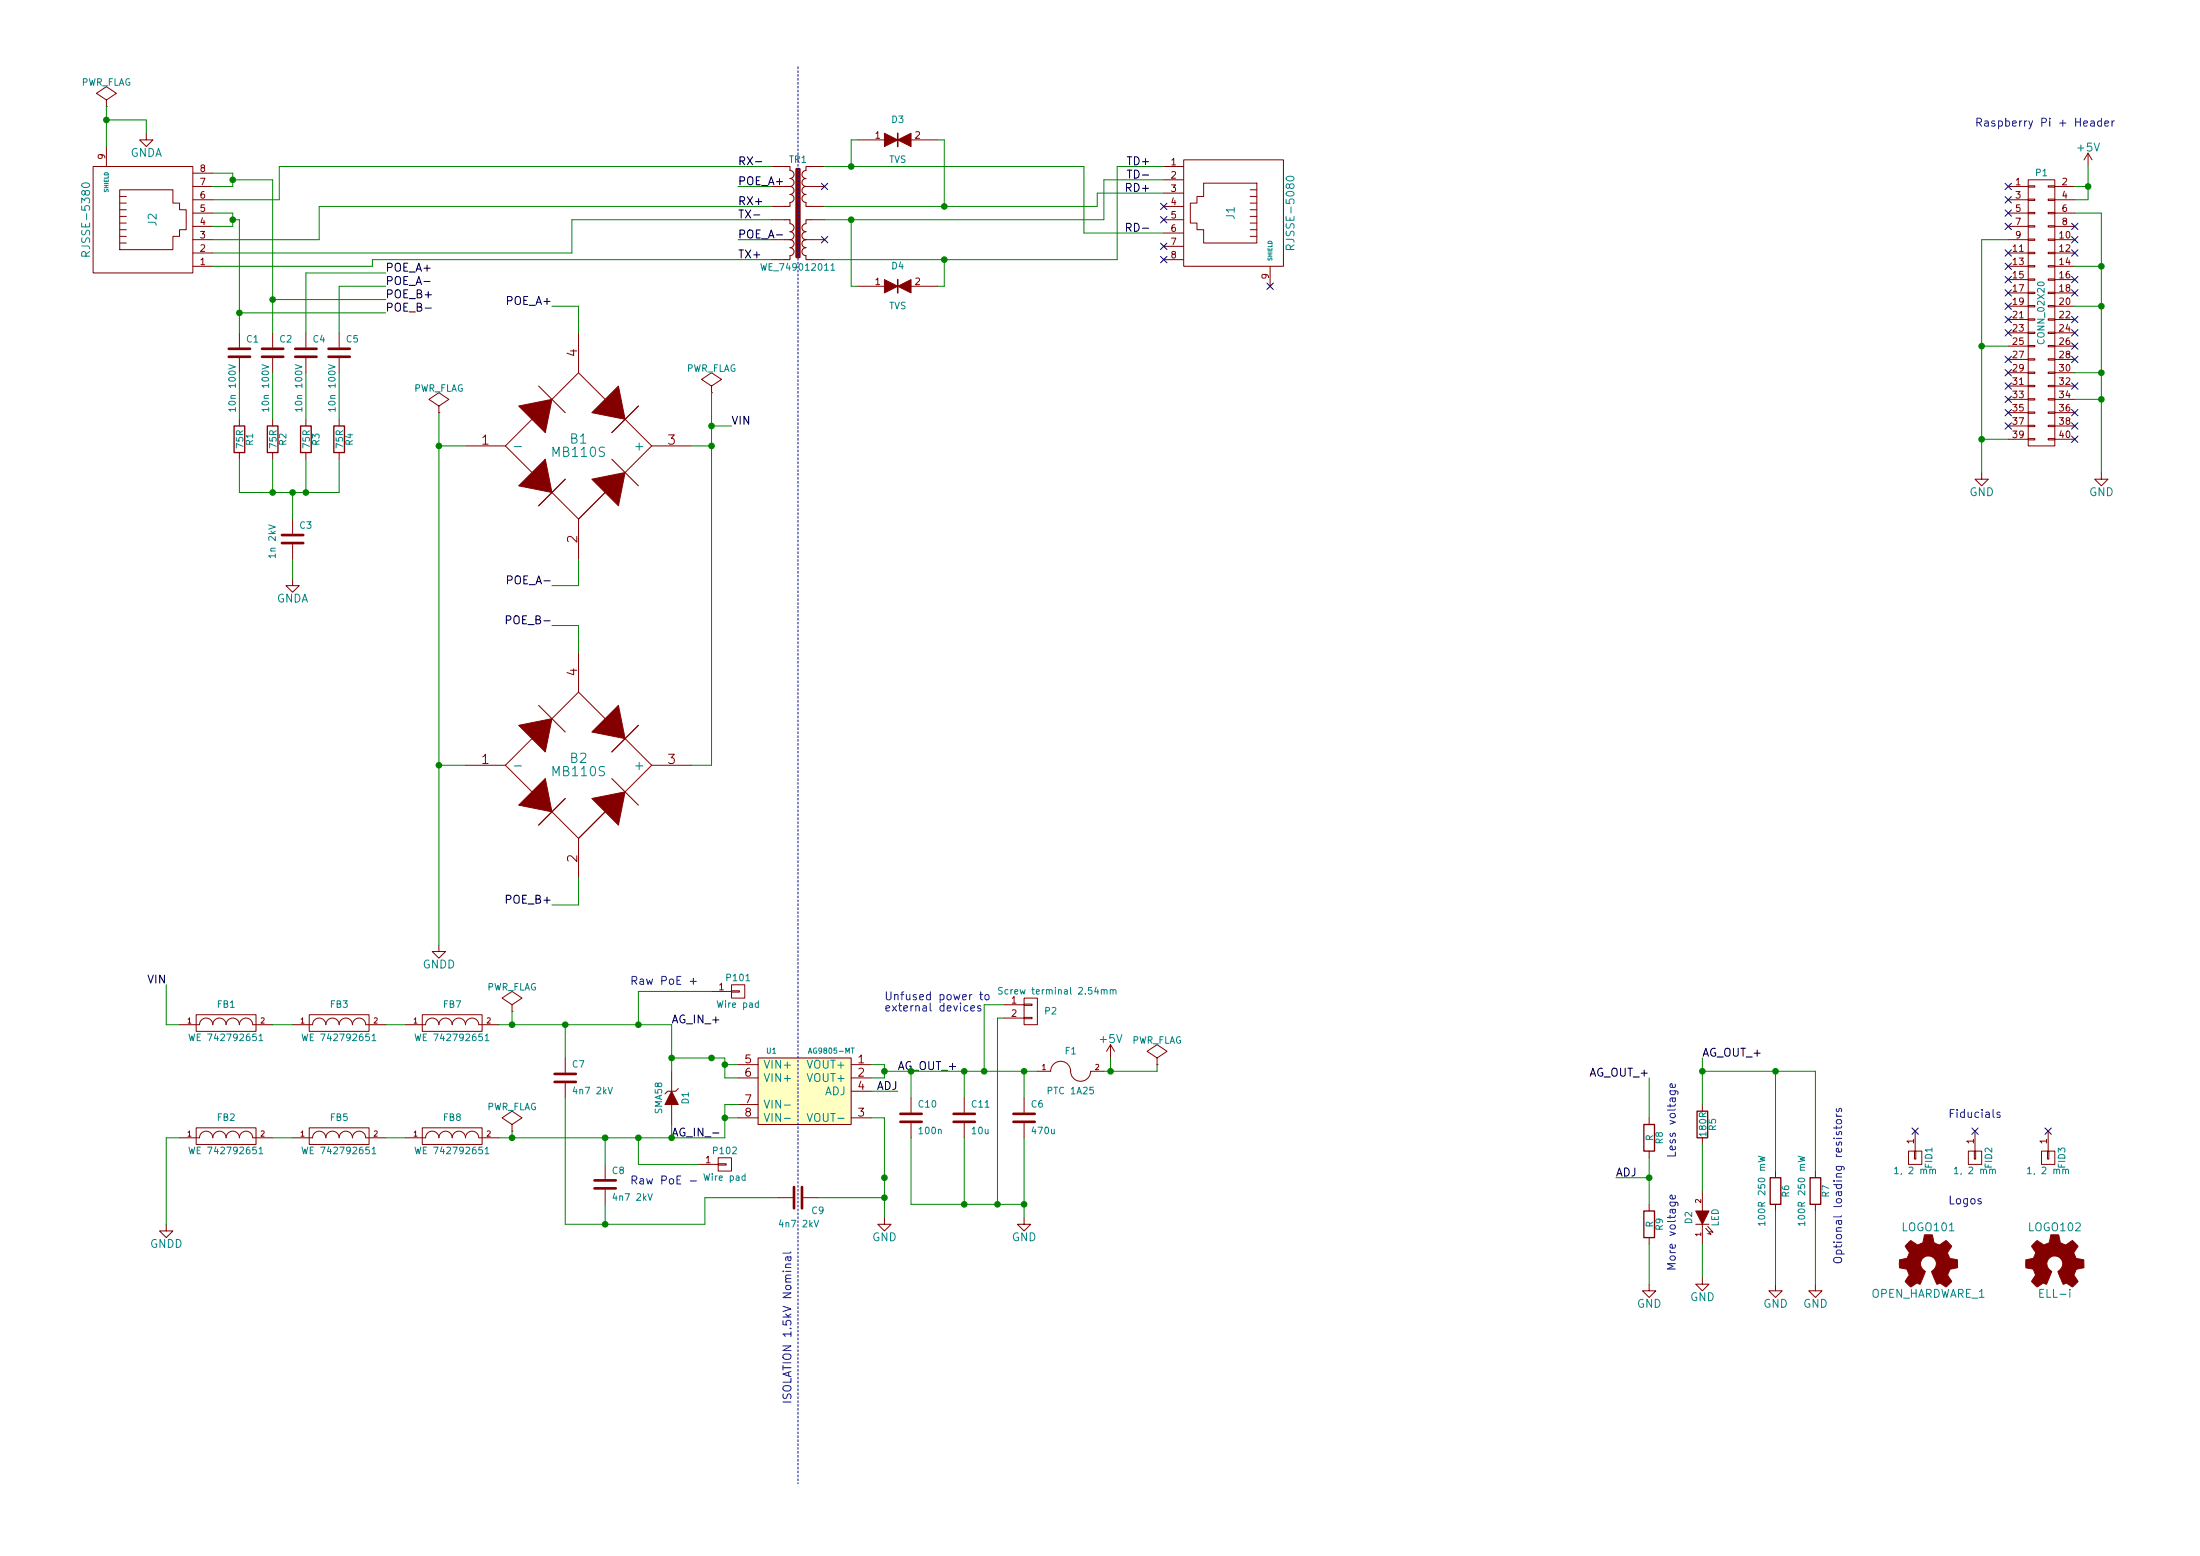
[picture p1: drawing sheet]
EESchema Schematic File Version 2
LIBS:conn
LIBS:device
LIBS:transf
LIBS:power
LIBS:dc-dc
LIBS:regul
LIBS:logo
LIBS:RasPoE-cache
EELAYER 25 0
EELAYER END
$Descr A3 16535 11693
encoding utf-8
Sheet 1 1
Title "RasPoE"
Date "2015-11-11"
Rev "14bec14"
Comp "ELL-i Open Source Co-operative"
Comment1 "support@ell-i.org"
Comment2 ""
Comment3 ""
Comment4 ""
$EndDescr
$Comp
L BRIDGE B1
U 1 1
P 4350 3350
F 0 "B1" H 4350 3400 70  0000 C CNN
F 1 "MB110S" H 4350 3300 70  0000 C CNN
F 2 "project_specific:TO-269AA" H 4350 3350 60  0001 C CNN
F 3 "" H 4350 3350 60  0000 C CNN
	1    4350 3350
	1    0    0    -1  
$EndComp
$Comp
L BRIDGE B2
U 1 1
P 4350 5750
F 0 "B2" H 4350 5800 70  0000 C CNN
F 1 "MB110S" H 4350 5700 70  0000 C CNN
F 2 "project_specific:TO-269AA" H 4350 5750 60  0001 C CNN
F 3 "" H 4350 5750 60  0000 C CNN
	1    4350 5750
	1    0    0    -1  
$EndComp
$Comp
L RJ45 J2
U 1 1
P 1150 1650
F 0 "J2" H 1150 1650 60  0000 C CNN
F 1 "RJSSE-5380" H 1150 2150 60  0000 C CNN
F 2 "project_specific:RJSSE-5380" H 1150 1650 60  0001 C CNN
F 3 "" H 1150 1650 60  0000 C CNN
	1    1150 1650
	0    -1   -1   0   
$EndComp
$Comp
L RJ45 J1
U 1 1
P 9200 1600
F 0 "J1" H 9200 1650 60  0000 C CNN
F 1 "RJSSE-5080" H 9200 2100 60  0000 C CNN
F 2 "project_specific:RJSSE-5380" H 9200 1600 60  0001 C CNN
F 3 "" H 9200 1600 60  0000 C CNN
	1    9200 1600
	0    1    1    0   
$EndComp
$Comp
L C C1
U 1 1
P 1800 2650
F 0 "C1" H 1850 2750 50  0000 L CNN
F 1 "10n 100V" V 1750 2200 50  0000 L CNN
F 2 "Resistors_SMD:R_0603_HandSoldering" H 1838 2500 30  0001 C CNN
F 3 "" H 1800 2650 60  0000 C CNN
	1    1800 2650
	1    0    0    -1  
$EndComp
$Comp
L C C2
U 1 1
P 2050 2650
F 0 "C2" H 2100 2750 50  0000 L CNN
F 1 "10n 100V" V 2000 2200 50  0000 L CNN
F 2 "Resistors_SMD:R_0603_HandSoldering" H 2088 2500 30  0001 C CNN
F 3 "" H 2050 2650 60  0000 C CNN
	1    2050 2650
	1    0    0    -1  
$EndComp
$Comp
L C C4
U 1 1
P 2300 2650
F 0 "C4" H 2350 2750 50  0000 L CNN
F 1 "10n 100V" V 2250 2200 50  0000 L CNN
F 2 "Resistors_SMD:R_0603_HandSoldering" H 2338 2500 30  0001 C CNN
F 3 "" H 2300 2650 60  0000 C CNN
	1    2300 2650
	1    0    0    -1  
$EndComp
$Comp
L C C5
U 1 1
P 2550 2650
F 0 "C5" H 2600 2750 50  0000 L CNN
F 1 "10n 100V" V 2500 2200 50  0000 L CNN
F 2 "Resistors_SMD:R_0603_HandSoldering" H 2588 2500 30  0001 C CNN
F 3 "" H 2550 2650 60  0000 C CNN
	1    2550 2650
	1    0    0    -1  
$EndComp
$Comp
L R R1
U 1 1
P 1800 3300
F 0 "R1" V 1880 3300 50  0000 C CNN
F 1 "75R" V 1807 3301 50  0000 C CNN
F 2 "Resistors_SMD:R_0603_HandSoldering" V 1730 3300 30  0001 C CNN
F 3 "" H 1800 3300 30  0000 C CNN
	1    1800 3300
	1    0    0    -1  
$EndComp
$Comp
L R R2
U 1 1
P 2050 3300
F 0 "R2" V 2130 3300 50  0000 C CNN
F 1 "75R" V 2057 3301 50  0000 C CNN
F 2 "Resistors_SMD:R_0603_HandSoldering" V 1980 3300 30  0001 C CNN
F 3 "" H 2050 3300 30  0000 C CNN
	1    2050 3300
	1    0    0    -1  
$EndComp
$Comp
L R R3
U 1 1
P 2300 3300
F 0 "R3" V 2380 3300 50  0000 C CNN
F 1 "75R" V 2307 3301 50  0000 C CNN
F 2 "Resistors_SMD:R_0603_HandSoldering" V 2230 3300 30  0001 C CNN
F 3 "" H 2300 3300 30  0000 C CNN
	1    2300 3300
	1    0    0    -1  
$EndComp
$Comp
L R R4
U 1 1
P 2550 3300
F 0 "R4" V 2630 3300 50  0000 C CNN
F 1 "75R" V 2557 3301 50  0000 C CNN
F 2 "Resistors_SMD:R_0603_HandSoldering" V 2480 3300 30  0001 C CNN
F 3 "" H 2550 3300 30  0000 C CNN
	1    2550 3300
	1    0    0    -1  
$EndComp
$Comp
L C C3
U 1 1
P 2200 4050
F 0 "C3" H 2250 4150 50  0000 L CNN
F 1 "1n 2kV" V 2050 3900 50  0000 L CNN
F 2 "Capacitors_SMD:C_1206_HandSoldering" H 2238 3900 30  0001 C CNN
F 3 "" H 2200 4050 60  0000 C CNN
	1    2200 4050
	1    0    0    -1  
$EndComp
$Comp
L GNDA #PWR01
U 1 1
P 2200 4350
F 0 "#PWR01" H 2200 4100 60  0001 C CNN
F 1 "GNDA" H 2200 4200 60  0000 C CNN
F 2 "" H 2200 4350 60  0000 C CNN
F 3 "" H 2200 4350 60  0000 C CNN
	1    2200 4350
	1    0    0    -1  
$EndComp
Text Label 2900 2250 0    60   ~ 0
POE_B+
Text Label 2900 2350 0    60   ~ 0
POE_B-
Text Label 2900 2050 0    60   ~ 0
POE_A+
Text Label 2900 2150 0    60   ~ 0
POE_A-
$Comp
L GNDD #PWR02
U 1 1
P 3300 7100
F 0 "#PWR02" H 3300 6850 60  0001 C CNN
F 1 "GNDD" H 3300 6950 60  0000 C CNN
F 2 "" H 3300 7100 60  0000 C CNN
F 3 "" H 3300 7100 60  0000 C CNN
	1    3300 7100
	1    0    0    -1  
$EndComp
Text Label 4150 2300 2    60   ~ 0
POE_A+
Text Label 4150 4400 2    60   ~ 0
POE_A-
Text Label 4150 6800 2    60   ~ 0
POE_B+
Text Label 4150 4700 2    60   ~ 0
POE_B-
Text Label 5500 3200 0    60   ~ 0
VIN
$Comp
L AG9800 U1
U 1 1
P 6050 8200
F 0 "U1" H 5800 8500 40  0000 C CNN
F 1 "AG9805-MT" H 6250 8500 40  0000 C CNN
F 2 "project_specific:AG9800" H 6050 8300 35  0001 C CIN
F 3 "" H 6050 8200 60  0000 C CNN
	1    6050 8200
	1    0    0    -1  
$EndComp
Text Label 1250 7400 2    60   ~ 0
VIN
$Comp
L C C6
U 1 1
P 7700 8400
F 0 "C6" H 7750 8500 50  0000 L CNN
F 1 "470u" H 7750 8300 50  0000 L CNN
F 2 "Capacitors_SMD:c_elec_10x10" H 7738 8250 30  0001 C CNN
F 3 "" H 7700 8400 60  0000 C CNN
	1    7700 8400
	1    0    0    -1  
$EndComp
$Comp
L GND #PWR03
U 1 1
P 6650 9150
F 0 "#PWR03" H 6650 8900 60  0001 C CNN
F 1 "GND" H 6650 9000 60  0000 C CNN
F 2 "" H 6650 9150 60  0000 C CNN
F 3 "" H 6650 9150 60  0000 C CNN
	1    6650 9150
	1    0    0    -1  
$EndComp
$Comp
L GND #PWR04
U 1 1
P 7700 9150
F 0 "#PWR04" H 7700 8900 60  0001 C CNN
F 1 "GND" H 7700 9000 60  0000 C CNN
F 2 "" H 7700 9150 60  0000 C CNN
F 3 "" H 7700 9150 60  0000 C CNN
	1    7700 9150
	1    0    0    -1  
$EndComp
Text Notes 14850 950  0    60   ~ 0
Raspberry Pi + Header
$Comp
L CONN_02X20 P1
U 1 1
P 15350 2350
F 0 "P1" H 15350 3400 50  0000 C CNN
F 1 "CONN_02X20" V 15350 2350 50  0000 C CNN
F 2 "Pin_Headers:Pin_Header_Straight_2x20" H 15350 1400 60  0001 C CNN
F 3 "" H 15350 1400 60  0000 C CNN
	1    15350 2350
	1    0    0    -1  
$EndComp
$Comp
L GND #PWR05
U 1 1
P 14900 3550
F 0 "#PWR05" H 14900 3300 60  0001 C CNN
F 1 "GND" H 14900 3400 60  0000 C CNN
F 2 "" H 14900 3550 60  0000 C CNN
F 3 "" H 14900 3550 60  0000 C CNN
	1    14900 3550
	1    0    0    -1  
$EndComp
$Comp
L GND #PWR06
U 1 1
P 15800 3550
F 0 "#PWR06" H 15800 3300 60  0001 C CNN
F 1 "GND" H 15800 3400 60  0000 C CNN
F 2 "" H 15800 3550 60  0000 C CNN
F 3 "" H 15800 3550 60  0000 C CNN
	1    15800 3550
	1    0    0    -1  
$EndComp
$Comp
L +5V #PWR07
U 1 1
P 15700 1250
F 0 "#PWR07" H 15700 1100 60  0001 C CNN
F 1 "+5V" H 15700 1390 60  0000 C CNN
F 2 "" H 15700 1250 60  0000 C CNN
F 3 "" H 15700 1250 60  0000 C CNN
	1    15700 1250
	1    0    0    -1  
$EndComp
$Comp
L +5V #PWR08
U 1 1
P 8350 7950
F 0 "#PWR08" H 8350 7800 60  0001 C CNN
F 1 "+5V" H 8350 8090 60  0000 C CNN
F 2 "" H 8350 7950 60  0000 C CNN
F 3 "" H 8350 7950 60  0000 C CNN
	1    8350 7950
	1    0    0    -1  
$EndComp
$Comp
L ZENER D1
U 1 1
P 5050 8250
F 0 "D1" H 5050 8350 50  0000 C CNN
F 1 "SMA58" H 5050 8150 50  0000 C CNN
F 2 "Diodes_SMD:Diode-SMA_Handsoldering" H 5050 8250 60  0001 C CNN
F 3 "" H 5050 8250 60  0000 C CNN
	1    5050 8250
	0    1    1    0   
$EndComp
$Comp
L FILTER FB3
U 1 1
P 2550 7700
F 0 "FB3" H 2550 7850 50  0000 C CNN
F 1 "WE 742792651" H 2550 7600 50  0000 C CNN
F 2 "Resistors_SMD:R_0603_HandSoldering" H 2550 7700 60  0001 C CNN
F 3 "" H 2550 7700 60  0000 C CNN
	1    2550 7700
	1    0    0    -1  
$EndComp
$Comp
L FILTER FB7
U 1 1
P 3400 7700
F 0 "FB7" H 3400 7850 50  0000 C CNN
F 1 "WE 742792651" H 3400 7600 50  0000 C CNN
F 2 "Resistors_SMD:R_0603_HandSoldering" H 3400 7700 60  0001 C CNN
F 3 "" H 3400 7700 60  0000 C CNN
	1    3400 7700
	1    0    0    -1  
$EndComp
$Comp
L FILTER FB1
U 1 1
P 1700 7700
F 0 "FB1" H 1700 7850 50  0000 C CNN
F 1 "WE 742792651" H 1700 7600 50  0000 C CNN
F 2 "Resistors_SMD:R_0603_HandSoldering" H 1700 7700 60  0001 C CNN
F 3 "" H 1700 7700 60  0000 C CNN
	1    1700 7700
	1    0    0    -1  
$EndComp
$Comp
L FILTER FB5
U 1 1
P 2550 8550
F 0 "FB5" H 2550 8700 50  0000 C CNN
F 1 "WE 742792651" H 2550 8450 50  0000 C CNN
F 2 "Resistors_SMD:R_0603_HandSoldering" H 2550 8550 60  0001 C CNN
F 3 "" H 2550 8550 60  0000 C CNN
	1    2550 8550
	1    0    0    -1  
$EndComp
$Comp
L FILTER FB8
U 1 1
P 3400 8550
F 0 "FB8" H 3400 8700 50  0000 C CNN
F 1 "WE 742792651" H 3400 8450 50  0000 C CNN
F 2 "Resistors_SMD:R_0603_HandSoldering" H 3400 8550 60  0001 C CNN
F 3 "" H 3400 8550 60  0000 C CNN
	1    3400 8550
	1    0    0    -1  
$EndComp
$Comp
L FILTER FB2
U 1 1
P 1700 8550
F 0 "FB2" H 1700 8700 50  0000 C CNN
F 1 "WE 742792651" H 1700 8450 50  0000 C CNN
F 2 "Resistors_SMD:R_0603_HandSoldering" H 1700 8550 60  0001 C CNN
F 3 "" H 1700 8550 60  0000 C CNN
	1    1700 8550
	1    0    0    -1  
$EndComp
$Comp
L C C7
U 1 1
P 4250 8100
F 0 "C7" H 4300 8200 50  0000 L CNN
F 1 "4n7 2kV" H 4300 8000 50  0000 L CNN
F 2 "Capacitors_SMD:C_1812_HandSoldering" H 4288 7950 30  0001 C CNN
F 3 "" H 4250 8100 60  0000 C CNN
	1    4250 8100
	1    0    0    -1  
$EndComp
$Comp
L C C8
U 1 1
P 4550 8900
F 0 "C8" H 4600 9000 50  0000 L CNN
F 1 "4n7 2kV" H 4600 8800 50  0000 L CNN
F 2 "Capacitors_SMD:C_1812_HandSoldering" H 4588 8750 30  0001 C CNN
F 3 "" H 4550 8900 60  0000 C CNN
	1    4550 8900
	1    0    0    -1  
$EndComp
$Comp
L C C9
U 1 1
P 6000 9000
F 0 "C9" V 6100 9100 50  0000 L CNN
F 1 "4n7 2kV" V 6200 8850 50  0000 L CNN
F 2 "Capacitors_SMD:C_1812_HandSoldering" H 6038 8850 30  0001 C CNN
F 3 "" H 6000 9000 60  0000 C CNN
	1    6000 9000
	0    1    1    0   
$EndComp
$Comp
L C C10
U 1 1
P 6850 8400
F 0 "C10" H 6900 8500 50  0000 L CNN
F 1 "100n" H 6900 8300 50  0000 L CNN
F 2 "Resistors_SMD:R_0603_HandSoldering" H 6888 8250 30  0001 C CNN
F 3 "" H 6850 8400 60  0000 C CNN
	1    6850 8400
	1    0    0    -1  
$EndComp
$Comp
L C C11
U 1 1
P 7250 8400
F 0 "C11" H 7300 8500 50  0000 L CNN
F 1 "10u" H 7300 8300 50  0000 L CNN
F 2 "Resistors_SMD:R_0603_HandSoldering" H 7288 8250 30  0001 C CNN
F 3 "" H 7250 8400 60  0000 C CNN
	1    7250 8400
	1    0    0    -1  
$EndComp
$Comp
L FUSE F1
U 1 1
P 8050 8050
F 0 "F1" H 8050 8200 50  0000 C CNN
F 1 "PTC 1A25" H 8050 7900 50  0000 C CNN
F 2 "Resistors_SMD:R_1812" H 8050 8050 60  0001 C CNN
F 3 "" H 8050 8050 60  0000 C CNN
	1    8050 8050
	1    0    0    -1  
$EndComp
$Comp
L LED D2
U 1 1
P 12800 9150
F 0 "D2" H 12800 9250 50  0000 C CNN
F 1 "LED" H 12800 9050 50  0000 C CNN
F 2 "Resistors_SMD:R_0603_HandSoldering" H 12800 9150 60  0001 C CNN
F 3 "" H 12800 9150 60  0000 C CNN
	1    12800 9150
	0    -1   -1   0   
$EndComp
$Comp
L R R5
U 1 1
P 12800 8450
F 0 "R5" V 12880 8450 50  0000 C CNN
F 1 "180R" V 12807 8451 50  0000 C CNN
F 2 "Resistors_SMD:R_0603_HandSoldering" V 12730 8450 30  0001 C CNN
F 3 "" H 12800 8450 30  0000 C CNN
	1    12800 8450
	1    0    0    -1  
$EndComp
$Comp
L GND #PWR09
U 1 1
P 12800 9600
F 0 "#PWR09" H 12800 9350 60  0001 C CNN
F 1 "GND" H 12800 9450 60  0000 C CNN
F 2 "" H 12800 9600 60  0000 C CNN
F 3 "" H 12800 9600 60  0000 C CNN
	1    12800 9600
	1    0    0    -1  
$EndComp
$Comp
L R R6
U 1 1
P 13350 8950
F 0 "R6" V 13430 8950 50  0000 C CNN
F 1 "100R 250 mW" V 13250 8950 50  0000 C CNN
F 2 "Resistors_SMD:R_0603_HandSoldering" V 13280 8950 30  0001 C CNN
F 3 "" H 13350 8950 30  0000 C CNN
	1    13350 8950
	1    0    0    -1  
$EndComp
$Comp
L R R7
U 1 1
P 13650 8950
F 0 "R7" V 13730 8950 50  0000 C CNN
F 1 "100R 250 mW" V 13550 8950 50  0000 C CNN
F 2 "Resistors_SMD:R_0603_HandSoldering" V 13580 8950 30  0001 C CNN
F 3 "" H 13650 8950 30  0000 C CNN
	1    13650 8950
	1    0    0    -1  
$EndComp
$Comp
L GND #PWR010
U 1 1
P 13350 9650
F 0 "#PWR010" H 13350 9400 60  0001 C CNN
F 1 "GND" H 13350 9500 60  0000 C CNN
F 2 "" H 13350 9650 60  0000 C CNN
F 3 "" H 13350 9650 60  0000 C CNN
	1    13350 9650
	1    0    0    -1  
$EndComp
$Comp
L GND #PWR011
U 1 1
P 13650 9650
F 0 "#PWR011" H 13650 9400 60  0001 C CNN
F 1 "GND" H 13650 9500 60  0000 C CNN
F 2 "" H 13650 9650 60  0000 C CNN
F 3 "" H 13650 9650 60  0000 C CNN
	1    13650 9650
	1    0    0    -1  
$EndComp
Text Notes 13850 9500 1    60   ~ 0
Optional loading resistors
$Comp
L GNDA #PWR012
U 1 1
P 1100 1000
F 0 "#PWR012" H 1100 750 60  0001 C CNN
F 1 "GNDA" H 1100 850 60  0000 C CNN
F 2 "" H 1100 1000 60  0000 C CNN
F 3 "" H 1100 1000 60  0000 C CNN
	1    1100 1000
	1    0    0    -1  
$EndComp
$Comp
L GNDD #PWR013
U 1 1
P 1250 9200
F 0 "#PWR013" H 1250 8950 60  0001 C CNN
F 1 "GNDD" H 1250 9050 60  0000 C CNN
F 2 "" H 1250 9200 60  0000 C CNN
F 3 "" H 1250 9200 60  0000 C CNN
	1    1250 9200
	1    0    0    -1  
$EndComp
NoConn ~ 8750 1950
NoConn ~ 8750 1850
NoConn ~ 8750 1650
NoConn ~ 8750 1550
$Comp
L TRANSFORMER_ETHERNET TR1
U 1 1
P 6000 1600
F 0 "TR1" H 6000 2000 50  0000 C CNN
F 1 "WE_749012011" H 6000 1190 50  0000 C CNN
F 2 "project_specific:WE_749012011" H 6000 1600 60  0001 C CNN
F 3 "" H 6000 1600 60  0000 C CNN
	1    6000 1600
	1    0    0    -1  
$EndComp
Text Label 5550 1950 0    60   ~ 0
TX+
Text Label 5550 1650 0    60   ~ 0
TX-
Text Label 5550 1550 0    60   ~ 0
RX+
Text Label 5550 1250 0    60   ~ 0
RX-
Text Label 8650 1750 2    60   ~ 0
RD-
Text Label 8650 1450 2    60   ~ 0
RD+
Text Label 8650 1350 2    60   ~ 0
TD-
Text Label 8650 1250 2    60   ~ 0
TD+
Text Label 5050 7700 0    60   ~ 0
AG_IN_+
Text Label 5050 8550 0    60   ~ 0
AG_IN_-
Text Label 6750 8050 0    60   ~ 0
AG_OUT_+
Text Label 12800 7950 0    60   ~ 0
AG_OUT_+
$Comp
L CONN_01X01 P101
U 1 1
P 5550 7450
F 0 "P101" H 5550 7550 50  0000 C CNN
F 1 "Wire pad" H 5550 7350 50  0000 C CNN
F 2 "Pin_Headers:Pin_Header_Straight_1x01" H 5550 7450 60  0001 C CNN
F 3 "" H 5550 7450 60  0000 C CNN
	1    5550 7450
	1    0    0    -1  
$EndComp
$Comp
L CONN_01X01 P102
U 1 1
P 5450 8750
F 0 "P102" H 5450 8850 50  0000 C CNN
F 1 "Wire pad" H 5450 8650 50  0000 C CNN
F 2 "Pin_Headers:Pin_Header_Straight_1x01" H 5450 8750 60  0001 C CNN
F 3 "" H 5450 8750 60  0000 C CNN
	1    5450 8750
	1    0    0    -1  
$EndComp
$Comp
L OPEN_HARDWARE_1 LOGO101
U 1 1
P 14500 9500
F 0 "LOGO101" H 14500 9775 60  0000 C CNN
F 1 "OPEN_HARDWARE_1" H 14500 9275 60  0000 C CNN
F 2 "Symbols:Symbol_OSHW-Logo_SilkScreen" H 14500 9500 60  0001 C CNN
F 3 "" H 14500 9500 60  0000 C CNN
	1    14500 9500
	1    0    0    -1  
$EndComp
$Comp
L OPEN_HARDWARE_1 LOGO102
U 1 1
P 15450 9500
F 0 "LOGO102" H 15450 9775 60  0000 C CNN
F 1 "ELL-i" H 15450 9275 60  0000 C CNN
F 2 "logos:ELL-i_large" H 15450 9500 60  0001 C CNN
F 3 "" H 15450 9500 60  0000 C CNN
	1    15450 9500
	1    0    0    -1  
$EndComp
$Comp
L CONN_01X01 FID2
U 1 1
P 14850 8700
F 0 "FID2" H 14850 8800 50  0000 C CNN
F 1 "1, 2 mm" V 14950 8700 50  0000 C CNN
F 2 "project_specific:Fiducial_2mm_dia" H 14850 8700 60  0001 C CNN
F 3 "" H 14850 8700 60  0000 C CNN
	1    14850 8700
	0    1    1    0   
$EndComp
$Comp
L CONN_01X01 FID3
U 1 1
P 15400 8700
F 0 "FID3" H 15400 8800 50  0000 C CNN
F 1 "1, 2 mm" V 15500 8700 50  0000 C CNN
F 2 "project_specific:Fiducial_2mm_dia" H 15400 8700 60  0001 C CNN
F 3 "" H 15400 8700 60  0000 C CNN
	1    15400 8700
	0    1    1    0   
$EndComp
$Comp
L CONN_01X01 FID1
U 1 1
P 14400 8700
F 0 "FID1" H 14400 8800 50  0000 C CNN
F 1 "1, 2 mm" V 14500 8700 50  0000 C CNN
F 2 "project_specific:Fiducial_2mm_dia" H 14400 8700 60  0001 C CNN
F 3 "" H 14400 8700 60  0000 C CNN
	1    14400 8700
	0    1    1    0   
$EndComp
Text Notes 14650 8400 0    60   ~ 0
Fiducials
Text Notes 14650 9050 0    60   ~ 0
Logos
$Comp
L CONN_01X02 P2
U 1 1
P 7750 7600
F 0 "P2" H 7900 7600 50  0000 C CNN
F 1 "Screw terminal 2.54mm" H 7950 7750 50  0000 C CNN
F 2 "Pin_Headers:Pin_Header_Straight_1x02" H 7750 7600 60  0001 C CNN
F 3 "" H 7750 7600 60  0000 C CNN
	1    7750 7600
	1    0    0    -1  
$EndComp
Text Notes 6650 7600 0    60   ~ 0
Unfused power to \nexternal devices
Text Label 6750 8200 2    60   ~ 0
ADJ
Text Notes 5250 7400 2    60   ~ 0
Raw PoE +
Text Notes 5250 8900 2    60   ~ 0
Raw PoE -
$Comp
L TVS D3
U 1 1
P 6750 1050
F 0 "D3" H 6750 1200 50  0000 C CNN
F 1 "TVS" H 6750 900 50  0000 C CNN
F 2 "Diodes_SMD:SOD-323" H 6750 1050 60  0001 C CNN
F 3 "" H 6750 1050 60  0000 C CNN
	1    6750 1050
	1    0    0    -1  
$EndComp
$Comp
L TVS D4
U 1 1
P 6750 2150
F 0 "D4" H 6750 2300 50  0000 C CNN
F 1 "TVS" H 6750 2000 50  0000 C CNN
F 2 "Diodes_SMD:SOD-323" H 6750 2150 60  0001 C CNN
F 3 "" H 6750 2150 60  0000 C CNN
	1    6750 2150
	1    0    0    -1  
$EndComp
$Comp
L R R8
U 1 1
P 12400 8550
F 0 "R8" V 12480 8550 50  0000 C CNN
F 1 "R" V 12407 8551 50  0000 C CNN
F 2 "Resistors_SMD:R_0603_HandSoldering" V 12330 8550 30  0001 C CNN
F 3 "" H 12400 8550 30  0000 C CNN
	1    12400 8550
	1    0    0    -1  
$EndComp
$Comp
L R R9
U 1 1
P 12400 9200
F 0 "R9" V 12480 9200 50  0000 C CNN
F 1 "R" V 12407 9201 50  0000 C CNN
F 2 "Resistors_SMD:R_0603_HandSoldering" V 12330 9200 30  0001 C CNN
F 3 "" H 12400 9200 30  0000 C CNN
	1    12400 9200
	1    0    0    -1  
$EndComp
$Comp
L GND #PWR014
U 1 1
P 12400 9650
F 0 "#PWR014" H 12400 9400 60  0001 C CNN
F 1 "GND" H 12400 9500 60  0000 C CNN
F 2 "" H 12400 9650 60  0000 C CNN
F 3 "" H 12400 9650 60  0000 C CNN
	1    12400 9650
	1    0    0    -1  
$EndComp
Text Label 12400 8100 2    60   ~ 0
AG_OUT_+
Text Label 12150 8850 0    60   ~ 0
ADJ
Text Notes 12600 9550 1    60   ~ 0
More voltage
Text Notes 12600 8700 1    60   ~ 0
Less voltage
Text Notes 5950 9400 3    60   ~ 0
ISOLATION 1.5kV Nominal
NoConn ~ 15400 8500
NoConn ~ 14850 8500
NoConn ~ 14400 8500
$Comp
L PWR_FLAG #FLG015
U 1 1
P 3300 3100
F 0 "#FLG015" H 3300 3195 50  0001 C CNN
F 1 "PWR_FLAG" H 3300 3280 50  0000 C CNN
F 2 "" H 3300 3100 60  0000 C CNN
F 3 "" H 3300 3100 60  0000 C CNN
	1    3300 3100
	1    0    0    -1  
$EndComp
$Comp
L PWR_FLAG #FLG016
U 1 1
P 5350 2950
F 0 "#FLG016" H 5350 3045 50  0001 C CNN
F 1 "PWR_FLAG" H 5350 3130 50  0000 C CNN
F 2 "" H 5350 2950 60  0000 C CNN
F 3 "" H 5350 2950 60  0000 C CNN
	1    5350 2950
	1    0    0    -1  
$EndComp
$Comp
L PWR_FLAG #FLG017
U 1 1
P 8700 8000
F 0 "#FLG017" H 8700 8095 50  0001 C CNN
F 1 "PWR_FLAG" H 8700 8180 50  0000 C CNN
F 2 "" H 8700 8000 60  0000 C CNN
F 3 "" H 8700 8000 60  0000 C CNN
	1    8700 8000
	1    0    0    -1  
$EndComp
$Comp
L PWR_FLAG #FLG018
U 1 1
P 800 800
F 0 "#FLG018" H 800 895 50  0001 C CNN
F 1 "PWR_FLAG" H 800 980 50  0000 C CNN
F 2 "" H 800 800 60  0000 C CNN
F 3 "" H 800 800 60  0000 C CNN
	1    800  800 
	1    0    0    -1  
$EndComp
NoConn ~ 15100 1400
NoConn ~ 15100 1500
NoConn ~ 15100 1600
NoConn ~ 15100 1700
NoConn ~ 15600 1700
NoConn ~ 15600 1800
NoConn ~ 15600 1900
NoConn ~ 15100 1900
NoConn ~ 15100 2000
NoConn ~ 15100 2100
NoConn ~ 15100 2200
NoConn ~ 15600 2100
NoConn ~ 15600 2200
NoConn ~ 15100 2300
NoConn ~ 15100 2400
NoConn ~ 15100 2500
NoConn ~ 15600 2400
NoConn ~ 15600 2500
NoConn ~ 15600 2600
NoConn ~ 15600 2700
NoConn ~ 15100 2700
NoConn ~ 15100 2800
NoConn ~ 15100 2900
NoConn ~ 15100 3000
NoConn ~ 15100 3100
NoConn ~ 15100 3200
NoConn ~ 15600 2900
NoConn ~ 15600 3100
NoConn ~ 15600 3200
NoConn ~ 15600 3300
$Comp
L PWR_FLAG #FLG019
U 1 1
P 3850 7600
F 0 "#FLG019" H 3850 7695 50  0001 C CNN
F 1 "PWR_FLAG" H 3850 7780 50  0000 C CNN
F 2 "" H 3850 7600 60  0000 C CNN
F 3 "" H 3850 7600 60  0000 C CNN
	1    3850 7600
	1    0    0    -1  
$EndComp
$Comp
L PWR_FLAG #FLG020
U 1 1
P 3850 8500
F 0 "#FLG020" H 3850 8595 50  0001 C CNN
F 1 "PWR_FLAG" H 3850 8680 50  0000 C CNN
F 2 "" H 3850 8500 60  0000 C CNN
F 3 "" H 3850 8500 60  0000 C CNN
	1    3850 8500
	1    0    0    -1  
$EndComp
Wire Wire Line
	1600 2000 2800 2000
Wire Wire Line
	1600 1900 4300 1900
Wire Wire Line
	1600 1800 2400 1800
Wire Wire Line
	2100 1500 1600 1500
Wire Wire Line
	1750 1400 1600 1400
Wire Wire Line
	1600 1300 1750 1300
Wire Wire Line
	1750 1300 1750 1400
Wire Wire Line
	1750 1350 2050 1350
Connection ~ 1750 1350
Wire Wire Line
	1600 1600 1750 1600
Wire Wire Line
	1750 1600 1750 1700
Wire Wire Line
	1750 1700 1600 1700
Wire Wire Line
	1750 1650 1800 1650
Wire Wire Line
	1800 1650 1800 2500
Connection ~ 1750 1650
Wire Wire Line
	2050 1350 2050 2500
Wire Wire Line
	1800 2800 1800 3150
Wire Wire Line
	2050 2800 2050 3150
Wire Wire Line
	2300 2800 2300 3150
Wire Wire Line
	2550 2800 2550 3150
Wire Wire Line
	1800 3450 1800 3700
Wire Wire Line
	1800 3700 2550 3700
Wire Wire Line
	2550 3700 2550 3450
Wire Wire Line
	2300 3450 2300 3700
Connection ~ 2300 3700
Wire Wire Line
	2050 3450 2050 3700
Connection ~ 2050 3700
Wire Wire Line
	2200 3700 2200 3900
Connection ~ 2200 3700
Wire Wire Line
	2200 4200 2200 4350
Wire Wire Line
	2050 2250 2900 2250
Connection ~ 2050 2250
Wire Wire Line
	1800 2350 2900 2350
Connection ~ 1800 2350
Wire Wire Line
	4350 2500 4350 2300
Wire Wire Line
	4350 2300 4150 2300
Wire Wire Line
	4350 4200 4350 4400
Wire Wire Line
	4350 4400 4150 4400
Wire Wire Line
	4350 4900 4350 4700
Wire Wire Line
	4350 4700 4150 4700
Wire Wire Line
	4350 6600 4350 6800
Wire Wire Line
	4350 6800 4150 6800
Wire Wire Line
	3500 3350 3300 3350
Wire Wire Line
	3300 3100 3300 7100
Wire Wire Line
	3300 5750 3500 5750
Connection ~ 3300 5750
Wire Wire Line
	5350 5750 5200 5750
Wire Wire Line
	5350 2950 5350 5750
Wire Wire Line
	5200 3350 5350 3350
Connection ~ 5350 3350
Wire Wire Line
	5350 3200 5500 3200
Wire Wire Line
	5450 8100 5550 8100
Wire Wire Line
	5450 7950 5450 8100
Wire Wire Line
	5050 7950 5450 7950
Wire Wire Line
	5550 8000 5450 8000
Connection ~ 5450 8000
Wire Wire Line
	5550 8300 5450 8300
Wire Wire Line
	5450 8300 5450 8550
Wire Wire Line
	5550 8400 5450 8400
Connection ~ 5450 8400
Wire Wire Line
	6650 8100 6550 8100
Wire Wire Line
	6550 8000 6650 8000
Wire Wire Line
	6650 8050 7800 8050
Wire Wire Line
	7700 8050 7700 8250
Connection ~ 6650 8050
Wire Wire Line
	6550 8400 6650 8400
Wire Wire Line
	6650 8400 6650 9150
Wire Wire Line
	7700 8550 7700 9150
Wire Wire Line
	15600 1400 15700 1400
Wire Wire Line
	15700 1250 15700 1500
Wire Wire Line
	15700 1500 15600 1500
Connection ~ 15700 1400
Wire Wire Line
	14900 1800 15100 1800
Wire Wire Line
	14900 1800 14900 3550
Wire Wire Line
	15100 3300 14900 3300
Connection ~ 14900 3300
Wire Wire Line
	15100 2600 14900 2600
Connection ~ 14900 2600
Wire Wire Line
	15600 1600 15800 1600
Wire Wire Line
	15800 1600 15800 3550
Wire Wire Line
	15600 2000 15800 2000
Connection ~ 15800 2000
Wire Wire Line
	15600 2300 15800 2300
Connection ~ 15800 2300
Wire Wire Line
	15600 2800 15800 2800
Connection ~ 15800 2800
Wire Wire Line
	15600 3000 15800 3000
Connection ~ 15800 3000
Wire Wire Line
	5050 7700 5050 8050
Wire Wire Line
	5050 8550 5050 8450
Connection ~ 5350 7950
Wire Wire Line
	1250 7700 1350 7700
Wire Wire Line
	2050 7700 2200 7700
Wire Wire Line
	2900 7700 3050 7700
Wire Wire Line
	3750 7700 5050 7700
Wire Wire Line
	1250 8550 1350 8550
Wire Wire Line
	2050 8550 2200 8550
Wire Wire Line
	2900 8550 3050 8550
Wire Wire Line
	1250 8550 1250 9200
Wire Wire Line
	5450 8550 3750 8550
Connection ~ 5050 7950
Wire Wire Line
	4250 7700 4250 7950
Connection ~ 4250 7700
Connection ~ 5050 8550
Wire Wire Line
	4250 8250 4250 9200
Wire Wire Line
	4250 9200 5300 9200
Wire Wire Line
	5300 9200 5300 9000
Wire Wire Line
	5300 9000 5850 9000
Wire Wire Line
	6150 9000 6650 9000
Connection ~ 6650 9000
Wire Wire Line
	4550 9050 4550 9200
Connection ~ 4550 9200
Wire Wire Line
	7250 8050 7250 8250
Connection ~ 7250 8050
Wire Wire Line
	6850 8050 6850 8250
Connection ~ 6850 8050
Wire Wire Line
	7250 8550 7250 9050
Wire Wire Line
	6850 9050 7700 9050
Connection ~ 7700 9050
Wire Wire Line
	6850 8550 6850 9050
Connection ~ 7250 9050
Connection ~ 7700 8050
Wire Wire Line
	8300 8050 8700 8050
Wire Wire Line
	8350 8050 8350 7950
Wire Wire Line
	12800 7950 12800 8300
Wire Wire Line
	12800 8600 12800 8950
Wire Wire Line
	12800 9350 12800 9600
Wire Wire Line
	12800 8050 13650 8050
Wire Wire Line
	13350 8050 13350 8800
Connection ~ 12800 8050
Wire Wire Line
	13650 8050 13650 8800
Connection ~ 13350 8050
Wire Wire Line
	13350 9100 13350 9650
Wire Wire Line
	13650 9100 13650 9650
Wire Wire Line
	800  800  800  1100
Wire Wire Line
	800  900  1100 900 
Wire Wire Line
	1100 900  1100 1000
Wire Wire Line
	4550 8550 4550 8750
Connection ~ 4550 8550
Wire Wire Line
	5350 7450 4800 7450
Wire Wire Line
	4800 7450 4800 7700
Connection ~ 4800 7700
Wire Wire Line
	5250 8750 4800 8750
Wire Wire Line
	1250 7400 1250 7700
Wire Wire Line
	4800 8750 4800 8550
Connection ~ 4800 8550
Wire Wire Line
	7550 7650 7500 7650
Wire Wire Line
	7500 7650 7500 9050
Connection ~ 7500 9050
Wire Wire Line
	7400 8050 7400 7550
Wire Wire Line
	7400 7550 7550 7550
Connection ~ 7400 8050
Wire Wire Line
	6750 8200 6550 8200
Wire Wire Line
	7100 1050 7050 1050
Wire Wire Line
	6450 1050 6400 1050
Wire Wire Line
	12400 8700 12400 9050
Wire Wire Line
	12400 8850 12150 8850
Connection ~ 12400 8850
Wire Wire Line
	12400 9350 12400 9650
Wire Wire Line
	2550 2150 2550 2500
Wire Wire Line
	2300 2050 2300 2500
Connection ~ 5350 3200
Connection ~ 3300 3350
Connection ~ 6650 8850
Wire Wire Line
	8700 8050 8700 8000
Connection ~ 8350 8050
Wire Wire Line
	6650 8000 6650 8100
Wire Wire Line
	12400 8400 12400 8100
Connection ~ 800  900 
Wire Wire Line
	3850 7600 3850 7700
Connection ~ 3850 7700
Wire Wire Line
	3850 8500 3850 8550
Connection ~ 3850 8550
Wire Wire Line
	2100 1250 5800 1250
Wire Wire Line
	2800 1950 5800 1950
Wire Wire Line
	2800 2000 2800 1950
Wire Wire Line
	4300 1900 4300 1650
Wire Wire Line
	4300 1650 5800 1650
Wire Wire Line
	2400 1550 5800 1550
Wire Wire Line
	2400 1800 2400 1550
Wire Wire Line
	2100 1250 2100 1500
Wire Wire Line
	2300 2050 2900 2050
Wire Wire Line
	2550 2150 2900 2150
Wire Wire Line
	5800 1400 5550 1400
Wire Wire Line
	5800 1800 5550 1800
Text Label 5550 1400 0    60   ~ 0
POE_A+
Text Label 5550 1800 0    60   ~ 0
POE_A-
NoConn ~ 9550 2150
NoConn ~ 6200 1400
NoConn ~ 6200 1800
Wire Wire Line
	6200 1650 8300 1650
Wire Wire Line
	8300 1650 8300 1350
Wire Wire Line
	8300 1350 8750 1350
Wire Wire Line
	6200 1950 8400 1950
Wire Wire Line
	8400 1950 8400 1250
Wire Wire Line
	8400 1250 8750 1250
Wire Wire Line
	8250 1450 8750 1450
Wire Wire Line
	6200 1550 8250 1550
Wire Wire Line
	8250 1550 8250 1450
Wire Wire Line
	8150 1750 8750 1750
Wire Wire Line
	8150 1750 8150 1250
Wire Wire Line
	8150 1250 6200 1250
Wire Wire Line
	7100 1050 7100 1550
Connection ~ 7100 1550
Wire Wire Line
	6400 1050 6400 1250
Connection ~ 6400 1250
Wire Wire Line
	7050 2150 7100 2150
Wire Wire Line
	7100 2150 7100 1950
Connection ~ 7100 1950
Wire Wire Line
	6450 2150 6400 2150
Wire Wire Line
	6400 2150 6400 1650
Connection ~ 6400 1650
Wire Notes Line
	6000 500  6000 11150
$EndSCHEMATC
